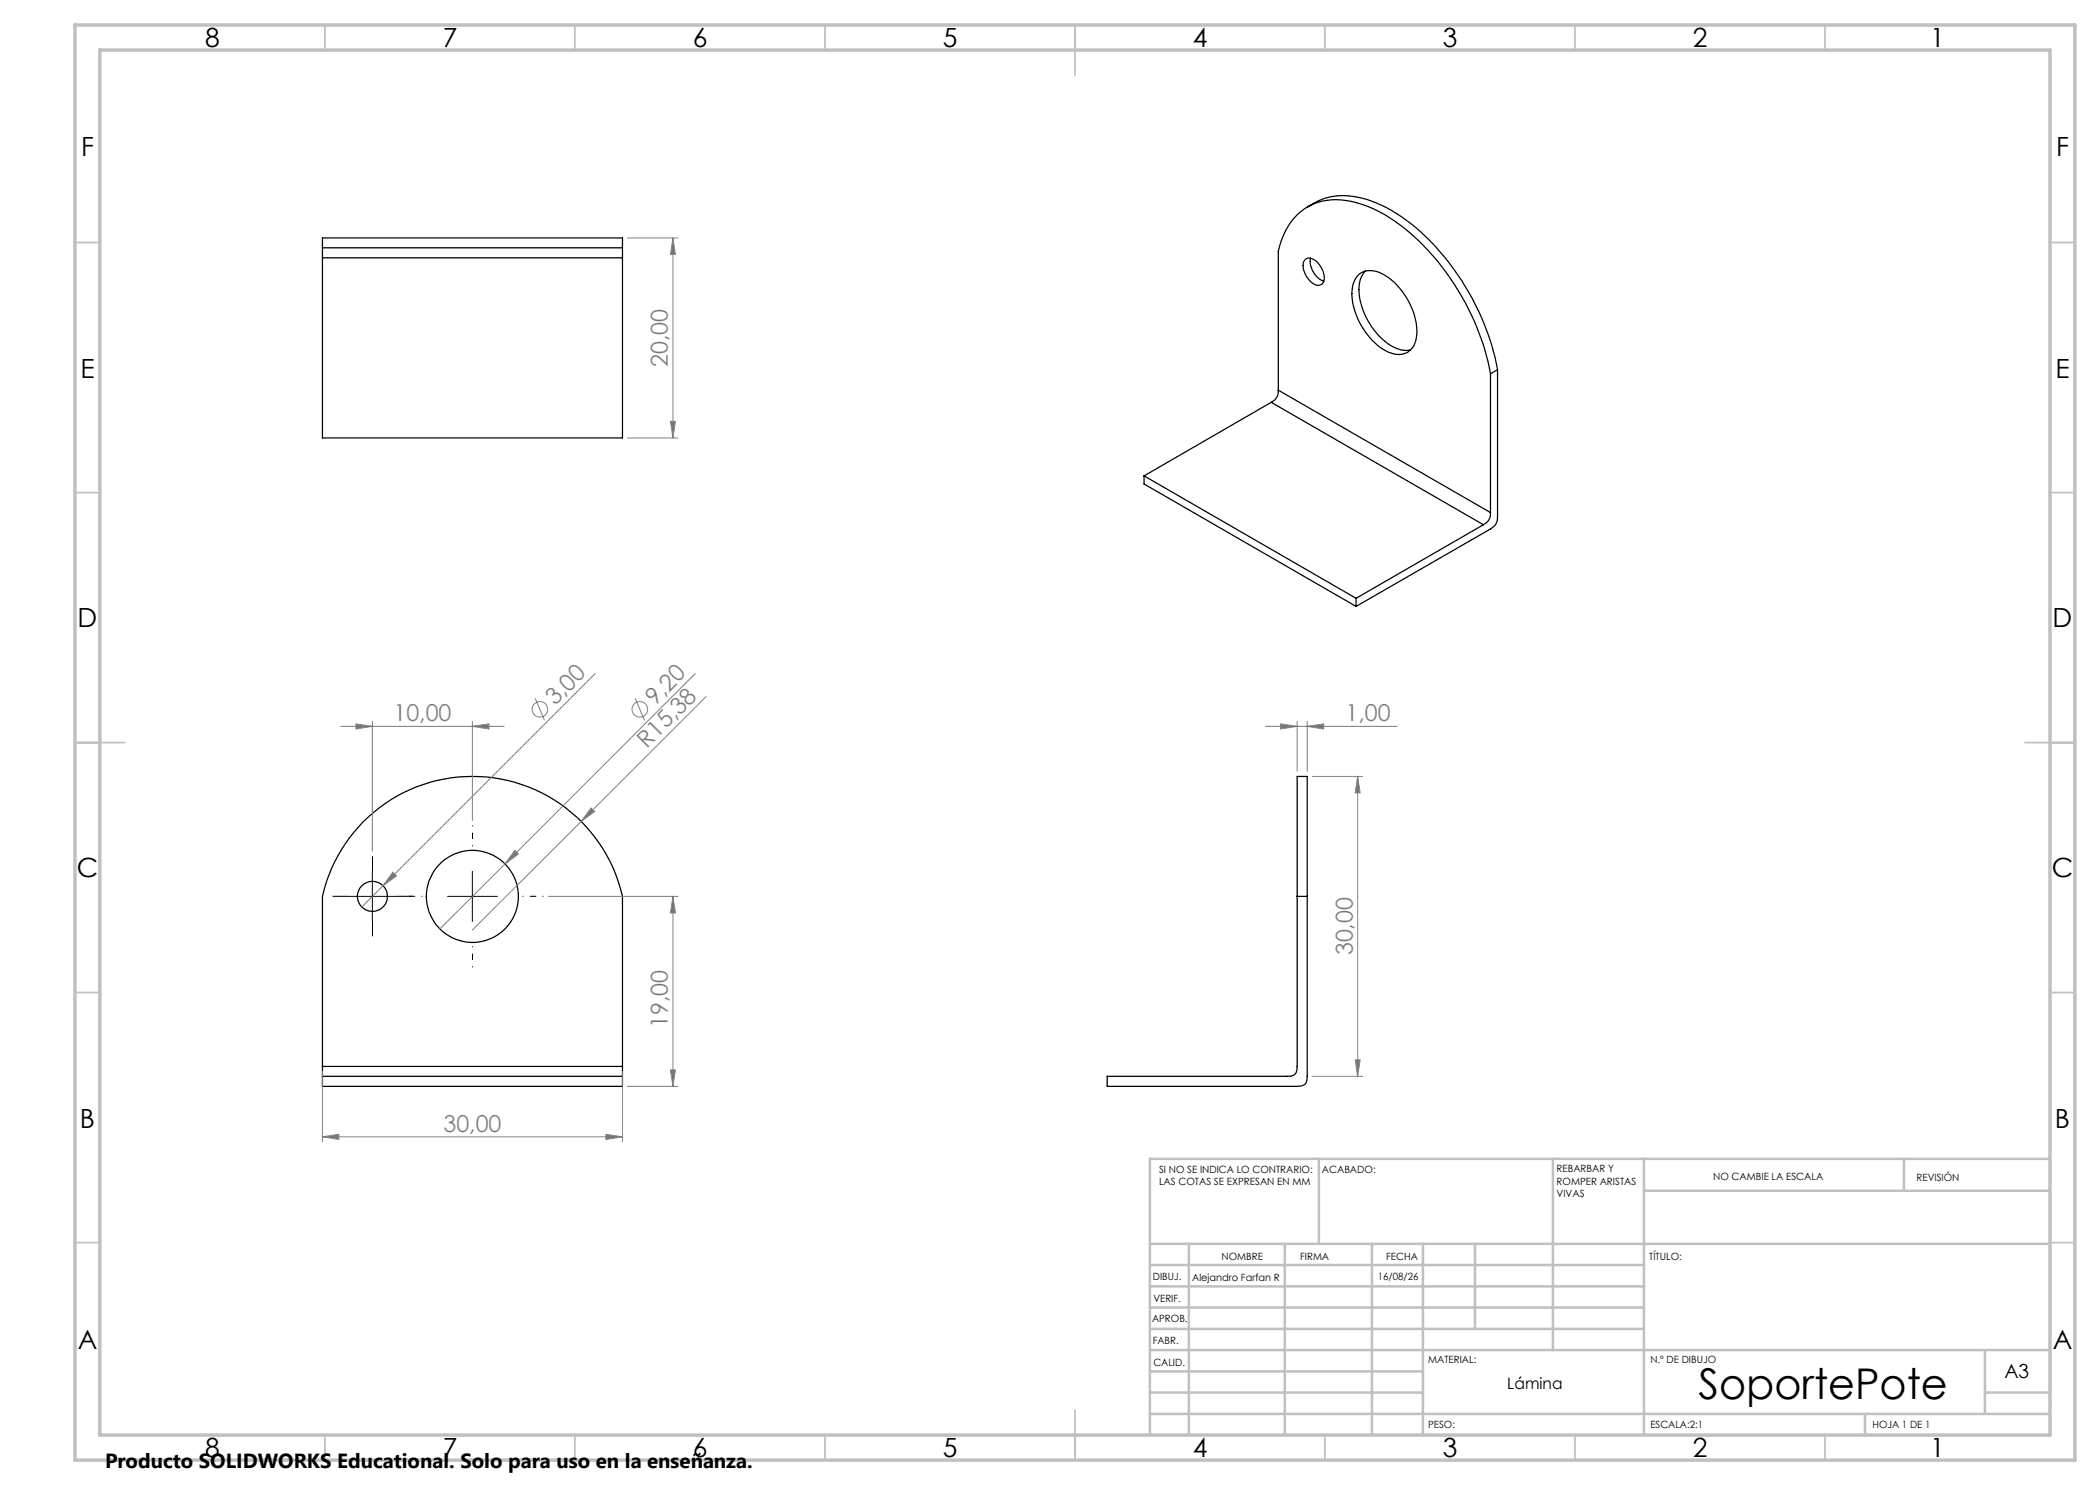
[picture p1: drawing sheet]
<svg xmlns="http://www.w3.org/2000/svg" width="420mm" height="297mm" viewBox="0 0 420 297" stroke-linecap="round" stroke-linejoin="round" font-family="sans-serif">
<g fill="none" stroke="#000" stroke-width=".25">
<path d="M64.5 49.6h60M64.5 49.6v-2h60v2M64.5 49.6v2M64.5 51.6v36h60v-36M64.5 51.6h60M124.5 49.6v2M261 52a1.57 1.57 0 0 1 2.2 .2 4.1 4.1 0 0 1 1.5 4.3 1.34 1.34 0 0 1-2.1 .2 4.4 4.4 0 0 1-1.9-4.2zM261.5 41.4a13.2 13.2 0 0 1 12.8-1.2 35.9 35.9 0 0 1 15.5 12.4 50.3 50.3 0 0 1 9.7 21.3M262.1 51.6a4.4 4.4 0 0 0 2.7 4.6M271.5 55.2a4.2 4.2 0 0 1 5.6 0 13.9 13.9 0 0 1 6.2 12.3 3.6 3.6 0 0 1-5.1 3.1 12.8 12.8 0 0 1-7-7.7 8.2 8.2 0 0 1 0-7.3zM273 54.2a6.7 6.7 0 0 0-.8 6.4 13.9 13.9 0 0 0 6.9 9l1.6 .5 1.4-.1M255.7 78a2.42 2.42 0 0 1-1.5 2.5"/>
<path d="M255.7 78l42.4 24.5M298.1 74.8a50.1 50.1 0 0 0-18.2-29.9 21.4 21.4 0 0 0-13.7-4.9 11.3 11.3 0 0 0-10 8.3l-.5 2v27.7M298.1 74.8v27.7M299.5 73.9v29.4a2.51 2.51 0 0 1-1.4 2.5l-26.9 15.5M299.5 73.9l-1.4 .9M228.8 95.2l42.4 24.5M228.8 95.2v1.6l42.4 24.5M254.2 80.5l-25.4 14.7M254.2 80.5l42.5 24.4M271.2 119.7v1.6M296.7 104.9l-25.5 14.8M298.1 102.5a2.42 2.42 0 0 1-1.4 2.4"/>
<path d="M259.4 179.3v34a1.63 1.63 0 0 1-2 2h-36v2h38a1.67 1.67 0 0 0 2-2v-36M259.4 179.3v-24h2v24M259.4 179.3h2M64.5 213.3v2M64.5 213.3v-34a30.8 30.8 0 0 1 30-24 30.8 30.8 0 0 1 30 24v34M64.5 215.3h60M64.5 215.3v2h60v-2M64.5 213.3h60M124.5 213.3v2"/>
<circle cx="74.5" cy="179.3" r="3"/>
<circle cx="94.5" cy="179.3" r="9.2"/>
</g>
<g fill="none" stroke="#808080" stroke-width=".2">
<path d="M125.5 47.6h10.1M134.6 47.6l.5 3.3h-1zM134.6 47.6v40M125.5 87.6h10.1M134.1 84.3h1l-.5 3.3zM107 139.7l1.9 4.4M119.1 134.7l-46.7 46.7M127 139.7l1.9 4.4M139.1 134.7l-38.1 38.1M141.2 139.3l-46.7 46.7M68.1 145.3h32.7M71.2 144.8l3.3 .5-3.3 .5z"/>
<path d="M74.5 144.3v26M94.5 145.3l3.3-.5v1zM94.5 144.3v19.8M253.1 145.3h26.3M256.1 144.8l3.3 .5-3.3 .5zM259.4 144.3v10M261.4 145.3l3.3-.5v1zM261.4 144.3v10M262.4 155.3h10.1M271.5 155.3l.5 3.3h-1zM271.5 155.3v60M78.6 174.4l.7 .8-2.7 2z"/>
<path d="M101 172.8l-13 13M103 170.1l.7 .7-2.7 2zM109.7 179.3h25.9M118.2 161.6l.7 .7-2.7 2zM134.6 179.3l.5 3.3h-1zM134.6 179.3v38M64.5 214.3v14.1M124.5 214.3v14.1M125.5 217.3h10.1M134.1 214h1l-.5 3.3zM262.4 215.3h10.1M271 212h1l-.5 3.3z"/>
<path d="M64.5 227.4l3.3-.5v1zM64.5 227.4h60M121.2 226.9l3.3 .5-3.3 .5z"/>
<circle cx="108" cy="141.9" r="1.57"/>
<circle cx="128" cy="141.9" r="1.57"/>
</g>
<path d="M69.5 179.3h-3M74.5 174.3v-3M79.5 179.3h3M74.5 184.3v3" fill="none" stroke="#000" stroke-width=".2" stroke-dasharray="15.2 1.3 1.3 1.3" stroke-linecap="butt"/>
<path d="M84.5 179.3h-4.2M94.5 169.3v-4.2M104.5 179.3h4.2M94.5 189.3v4.2" fill="none" stroke="#000" stroke-width=".2" stroke-dasharray="15.2 1.3 1.3 1.3" stroke-dashoffset="15" stroke-linecap="butt"/>
<path d="M69.5 179.3h10M74.5 174.3v10M89.5 179.3h10M94.5 174.3v10" fill="none" stroke="#000" stroke-width=".2"/>
<g fill="none" stroke="#c0c0c0" stroke-width=".35">
<path d="M65 5v5M115 5v5M165 5v5M215 5v10M265 5v5M315 5v5M365 5v5M15 48.5h5M410 48.5h5M15 98.5h5M410 98.5h5M15 148.5h10"/>
<path d="M405 148.5h10M15 198.5h5M410 198.5h5M15 248.5h5M410 248.5h5M65 287v5M115 287v5M165 287v5M215 282v10M265 287v5M315 287v5M365 287v5"/>
</g>
<g fill="none" stroke="#c0c0c0" stroke-width=".5">
<path d="M263.8 231.8v17M310.6 231.8v38.2M328.8 231.8v55.2M328.8 238.2h81.2M380.8 231.8v6.4M410 231.8h-180v55.2M230 248.8h180M230 257.3h98.8M230 253h98.8M237.8 248.8v38.2M257 248.8v38.2M274.4 248.8v38.2"/>
<path d="M284.6 248.8v38.2M295 248.8v17M230 265.8h98.8M230 261.5h98.8M230 278.5h54.6M230 274.3h54.6M230 270h180M397 278.5h13M397 270v12.8M230 282.8h180M373 282.8v4.2"/>
</g>
<path d="M15 5h400v287h-400zM20 10h390v277h-390z" fill="none" stroke="#c0c0c0" stroke-width=".7"/>
<g fill="#808080">
<path d="M103 170.1l.7 .7-2.7 2z"/>
<path d="M118.2 161.6l.7 .7-2.7 2z"/>
<path d="M78.6 174.4l.7 .8-2.7 2z"/>
<path d="M121.2 226.9l3.3 .5-3.3 .5zM64.5 227.4l3.3-.5v1zM94.5 145.3l3.3-.5v1zM71.2 144.8l3.3 .5-3.3 .5zM261.4 145.3l3.3-.5v1zM256.1 144.8l3.3 .5-3.3 .5z"/>
<path d="M271.5 155.3l.5 3.3h-1zM271 212h1l-.5 3.3z"/>
<path d="M134.6 179.3l.5 3.3h-1zM134.1 214h1l-.5 3.3zM134.6 47.6l.5 3.3h-1zM134.1 84.3h1l-.5 3.3z"/>
</g>
<text font-size="8.5" x="339.7" y="279.7">SoportePote</text>
<g font-size="5.3">
<text x="41" y="9.5">8</text>
<text x="88.5" y="9.5">7</text>
<text x="138.5" y="9.5">6</text>
<text x="188.5" y="9.5">5</text>
<text x="238.5" y="9.5">4</text>
<text x="288.5" y="9.5">3</text>
<text x="338.5" y="9.5">2</text>
<text x="386" y="9.5">1</text>
<text x="16.2" y="31.2">F</text>
<text x="411.2" y="31.2">F</text>
<text x="16.1" y="75.5">E</text>
<text x="411.1" y="75.5">E</text>
<text x="15.5" y="125.5">D</text>
<text x="410.5" y="125.5">D</text>
<text x="15.4" y="175.5">C</text>
<text x="410.4" y="175.5">C</text>
<text x="16" y="225.5">B</text>
<text x="411" y="225.5">B</text>
<text x="15.5" y="269.7">A</text>
<text x="410.5" y="269.7">A</text>
<text x="41" y="291.5">8</text>
<text x="88.5" y="291.5">7</text>
<text x="138.5" y="291.5">6</text>
<text x="188.5" y="291.5">5</text>
<text x="238.5" y="291.5">4</text>
<text x="288.5" y="291.5">3</text>
<text x="338.5" y="291.5">2</text>
<text x="386" y="291.5">1</text>
</g>
<g font-size="4.7" fill="#808080">
<text x="133.6" y="73.4" transform="rotate(-90 133.6 73.4)">20,00</text>
<text x="111" y="141.2" transform="rotate(-45 111 141.2)">3,00</text>
<text x="131" y="141.2" transform="rotate(-45 131 141.2)">9,20</text>
<text x="78.7" y="144.2">10,00</text>
<text x="129.4" y="149.7" transform="rotate(-45 129.4 149.7)">R15,38</text>
<text x="269.1" y="144.2">1,00</text>
<text x="270.5" y="191.1" transform="rotate(-90 270.5 191.1)">30,00</text>
<text x="133.6" y="205.6" transform="rotate(-90 133.6 205.6)">19,00</text>
<text x="88.7" y="226.3">30,00</text>
</g>
<text font-size="4.1" x="21" y="293.7">Producto SOLIDWORKS Educational. Solo para uso en la enseñanza.</text>
<text font-size="3.9" x="400.9" y="275.5">A3</text>
<text font-size="3.2" x="301.5" y="277.9">Lámina</text>
<g font-size="2">
<text x="231.8" y="234.6">SI NO SE INDICA LO CONTRARIO:</text>
<text x="231.8" y="237.1">LAS COTAS SE EXPRESAN EN MM</text>
<text x="264.4" y="234.6">ACABADO:</text>
<text x="311.3" y="234.5">REBARBAR Y</text>
<text x="311.3" y="237">ROMPER ARISTAS</text>
<text x="311.3" y="239.5">VIVAS</text>
<text x="342.6" y="236">NO CAMBIE LA ESCALA</text>
<text x="383.3" y="236.2">REVISIÓN</text>
<text x="244.3" y="252">NOMBRE</text>
<text x="260" y="251.9">FIRMA</text>
<text x="277.2" y="251.9">FECHA</text>
<text x="329.9" y="251.9">TÍTULO:</text>
<text x="230.6" y="256.1">DIBUJ.</text>
<text x="238.4" y="256.1">Alejandro Farfan R</text>
<text x="275.6" y="255.9">16/08/26</text>
<text x="230.7" y="260.3">VERIF.</text>
<text x="230.4" y="264.4">APROB.</text>
<text x="230.5" y="268.8">FABR.</text>
<text x="230.7" y="273.1">CALID.</text>
<text x="285.6" y="272.5">MATERIAL:</text>
<text x="330.1" y="272.5">N.º DE DIBUJO</text>
<text x="285.6" y="285.5">PESO:</text>
<text x="330.1" y="285.6">ESCALA:2:1</text>
<text x="374.5" y="285.6">HOJA 1 DE 1</text>
</g>
</svg>
